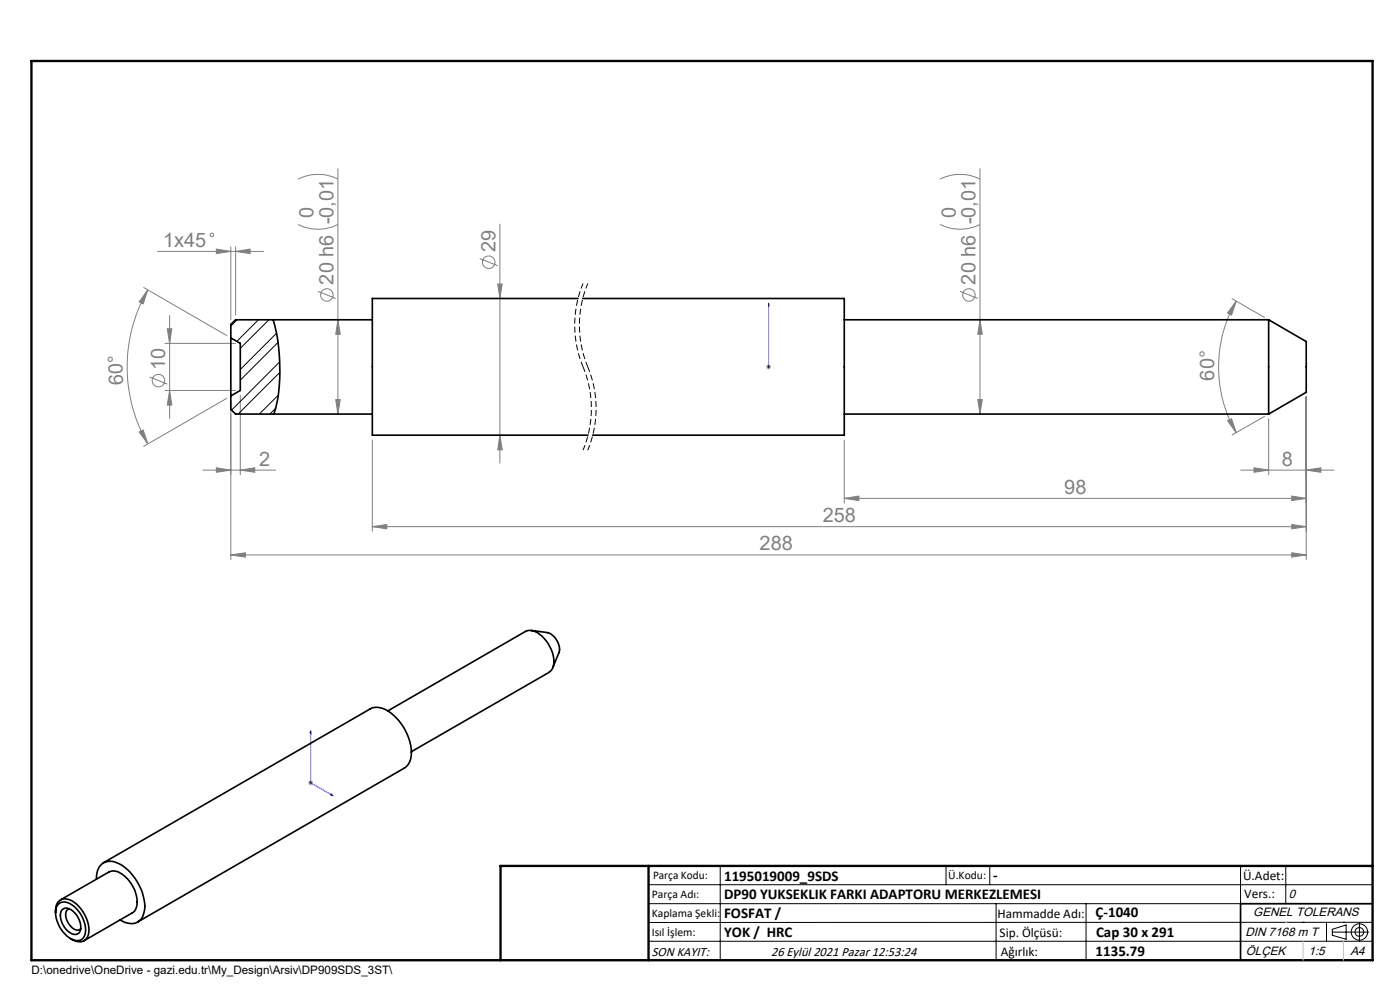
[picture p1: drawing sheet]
<svg xmlns="http://www.w3.org/2000/svg" width="297mm" height="210mm" viewBox="0 0 297 210" stroke-linecap="round" stroke-linejoin="round" font-family="sans-serif">
<g fill="none" stroke="#808080" stroke-width=".21">
<path d="M63.2 38a9.6 9.6 0 0 1 8.5 0M71.7 35.8v52M199.4 38a9.6 9.6 0 0 1 8.5 0M207.9 35.8v52M33.4 53.3h22.5M45.9 52.8l3.1 .5-3.1 .5zM49 52.3v15.5M50 53.3l3.1-.5v1zM50 52.3v14.5M63.2 47.6a9.3 9.3 0 0 0 8.5 0M101.8 54.8l3.8 1.6M106 47.5v50.7"/>
<path d="M199.4 47.6a9.3 9.3 0 0 0 8.5 0M30.5 61l17.6 10.2M31.4 61.5l-1 2.9-.9-.4zM31.4 61.5a32.7 32.7 0 0 0 0 32.6M31.7 80l3.8 1.5M35 72.8h15M35.5 69.7h.9l-.4 3.1zM36 66.9v21.9M67.5 61.8l3.7 1.5M71.7 67.8l.5 3.1h-1zM105.6 60.2h.9l-.5 3.1zM162.6 77.8h.9"/>
<path d="M162.7 77.5l.7 .7M163.1 77.3v1M163.4 77.5l-.7 .7M203.7 61.8l3.7 1.5M207.9 67.8l.5 3.1h-1zM261.4 63.4l6.9 3.9M262.3 63.9l-1 2.9-.9-.4zM262.3 63.9a27.9 27.9 0 0 0 0 27.9M29.5 91.6l.9-.4 1 2.9zM35 82.8h15M36 82.8l.4 3.1h-.9zM43 99.7h15.5"/>
<path d="M45.9 99.2l3.1 .5-3.1 .5zM48.1 84.5l-17.6 10.2M49 85v33.7M51 99.7l3-.5v1zM51 83.8v16.9M71.2 84.8h1l-.5 3zM79 93.3v19.4M106 92.3l.5 3.1h-.9zM179.1 93.3v13.4M207.4 84.8h1l-.5 3zM260.4 89.2l.9-.4 1 3zM263.2 99.7h19.8"/>
<path d="M266 99.2l3.1 .5-3.1 .5zM268.3 88.3l-6.9 4M269.1 88.8v11.9M277.1 99.7l3.1-.5v1zM277.1 84.2v34.5M49 117.7l3.1-.4v.9zM49 117.7h228.1M79 111.7l3.1-.4v.9zM79 111.7h198.1M179.1 105.7l3.1-.5v1zM179.1 105.7h98M274 105.2l3.1 .5-3.1 .5z"/>
<path d="M274 111.3l3.1 .4-3.1 .5zM274 117.3l3.1 .4-3.1 .5zM65.4 166h1M65.5 165.7l.8 .7M65.9 165.6v.9M66.3 165.7l-.8 .7"/>
<circle cx="45" cy="49.8" r=".38"/>
<circle cx="103.7" cy="55.6" r="1.34"/>
<circle cx="69.3" cy="62.6" r="1.33"/>
<circle cx="205.5" cy="62.6" r="1.33"/>
<circle cx="33.6" cy="80.7" r="1.33"/>
</g>
<path d="M123.7 60.1a23 23 0 0 0 0 17.7M123.7 77.8a23 23 0 0 1 0 17.7M124.7 60.1a23 23 0 0 0 0 17.7M124.7 77.8a23 23 0 0 1 0 17.7" fill="none" stroke="#000" stroke-width=".21" stroke-dasharray="1.3 .6" stroke-dashoffset=".1" stroke-linecap="butt"/>
<g fill="none" stroke="#000" stroke-width=".21">
<path d="M137.6 187.7h153.6M137.6 191.7h153.6M137.6 199.7h153.6M152.8 183.7v20M200.7 183.7v4M210 183.7v4M211.3 191.7v12M230.4 191.7v12M263.2 183.7v20M272.8 183.7v8M276.4 195.6h.1M281.4 195.6v4.1"/>
<path d="M282.6 197.7h7.8M282.6 197.1l3-.9v3l-3-.8zM285 195.6h.1M288.4 195.8v3.8M291.2 195.6l-153.6 .1"/>
<circle cx="288.4" cy="197.7" r="1.74"/>
<circle cx="288.4" cy="197.7" r=".93"/>
</g>
<path d="M163.1 77.7v.3zM163.1 64.3v.7v-.7M163.1 77.8h.1M163.1 64.3v13.5M65.9 155l.1 .6-.2-.1zM65.9 155v11l4.8 2.8M70.2 168.4l.5 .4-.5-.1z" fill="none" stroke="#00f" stroke-width=".21"/>
<path d="M106.2 203.7h185" fill="none" stroke="#000" stroke-width=".25"/>
<path d="M291.2 191.7h-28v12" fill="none" stroke="#000" stroke-width=".35"/>
<path d="M6.7 12.9h284.5v190.8h-284.5zM137.6 183.7v20M291.2 183.7h-185v20" fill="none" stroke="#000" stroke-width=".5"/>
<path d="M272.8 195.6h.1M276.4 199.7v4M285 199.7v4" fill="none" stroke="#c0c0c0" stroke-width=".21"/>
<g fill="#00f">
<path d="M163.1 77.7v.3zM163.1 64.3v.7z"/>
<path d="M70.2 168.4l.5 .4-.5-.1zM65.9 155l.1 .6-.2-.1z"/>
</g>
<g fill="#808080">
<path d="M277.1 99.7l3.1-.5v1zM266 99.2l3.1 .5-3.1 .5zM274 105.2l3.1 .5-3.1 .5zM179.1 105.7l3.1-.5v1zM274 111.3l3.1 .4-3.1 .5zM79 111.7l3.1-.4v.9zM274 117.3l3.1 .4-3.1 .5zM49 117.7l3.1-.4v.9z"/>
<path d="M45.9 52.8l3.1 .5-3.1 .5zM50 53.3l3.1-.5v1zM45.9 99.2l3.1 .5-3.1 .5zM51 99.7l3-.5v1z"/>
<path d="M262.3 63.9l-1 2.9-.9-.4zM260.4 89.2l.9-.4 1 3z"/>
<path d="M36 82.8l.4 3.1h-.9zM35.5 69.7h.9l-.4 3.1z"/>
<path d="M71.7 67.8l.5 3.1h-1zM71.2 84.8h1l-.5 3zM105.6 60.2h.9l-.5 3.1zM106 92.3l.5 3.1h-.9zM207.9 67.8l.5 3.1h-1zM207.4 84.8h1l-.5 3z"/>
<path d="M31.4 61.5l-1 2.9-.9-.4zM29.5 91.6l.9-.4 1 2.9z"/>
</g>
<path d="M50.3 67.8l-1.3 1.4M54.8 67.8l-4.6 4.6M57 67.8l-6 6.1M58.7 70.7l-7.7 7.7M59 72.6l-8 8M59.3 76.8l-10.2 10.2M59.4 79l-8.9 8.8M58.5 86.6l-1.2 1.2M59.1 83.8l-4.1 4" fill="none" stroke="#000" stroke-width=".21"/>
<g fill="none" stroke="#000" stroke-width=".35">
<path d="M49 71.7v12.3M49 71.7l2 1.1v10l-2 1.2M58 67.8a39.5 39.5 0 0 1 .5 18.9l-.4 1.1M79 67.8h-29l-1 1v2.9M122.6 63.3h-43.6v29h45.7M123.6 63.3h55.5v29h-53.4M179.1 67.8h90M269.1 67.8v20M269.1 67.8l8 4.7v10.7l-8 4.6M49 84v2.8l1 1h29M179.1 87.8h90M112.7 133.7l3.4 .5a3.8 3.8 0 0 1 2.5 4.3l-1.3 3.1"/>
<path d="M82.3 150.8l29.2-16.9a3.2 3.2 0 0 1 3.5 1 6.8 6.8 0 0 1 2.2 6.9l-.7 .8-29.2 16.8M11.8 193.6a2.3 2.3 0 0 1 2.1-2.9 6.3 6.3 0 0 1 4.7 4.7 3.6 3.6 0 0 1-.6 4.1 2.62 2.62 0 0 1-3-.4M12.3 191.8a2.41 2.41 0 0 1 3.4 .5 6.6 6.6 0 0 1 2.3 6 1.82 1.82 0 0 1-2.8 .9 6.6 6.6 0 0 1-3.3-6.6zM12.8 190.9l10.3-5.9a3 3 0 0 1 3.5 1 6.7 6.7 0 0 1 2.2 6.9l-.5 .6-10.5 6.1M13.1 193a1.9 1.9 0 0 1 2.8 .7 3.8 3.8 0 0 1 .9 4.1 1.65 1.65 0 0 1-2.4-.3 3.9 3.9 0 0 1-1.3-4.5zM14.7 192.7l-.1 .1a1.92 1.92 0 0 0-.2 2.8l1.2 1.4a1.2 1.2 0 0 0 1.5 0M20.5 186.5a3.1 3.1 0 0 1 3.5-3.8 10 10 0 0 1 6.4 7.3 5.5 5.5 0 0 1-.6 5.1 3.3 3.3 0 0 1-4.3 0M21.9 183l56.6-32.6a4.1 4.1 0 0 1 4.4 .8 10.8 10.8 0 0 1 4.2 9.7 3.1 3.1 0 0 1-1.3 2l-56.6 32.7"/>
</g>
<g font-size="4.2" fill="#808080">
<text x="66.5" y="46.2" transform="rotate(-90 66.5 46.2)">0</text>
<text x="202.7" y="46.2" transform="rotate(-90 202.7 46.2)">0</text>
<text x="34.6" y="52.4">1x45</text>
<text x="105.1" y="53.4" transform="rotate(-90 105.1 53.4)">29</text>
<text x="70.8" y="60.4" transform="rotate(-90 70.8 60.4)">20 h6 -0,01</text>
<text x="207" y="60.4" transform="rotate(-90 207 60.4)">20 h6 -0,01</text>
<text x="26.1" y="81.6" transform="rotate(-91 26.1 81.6)">60°</text>
<text x="35" y="78.5" transform="rotate(-90 35 78.5)">10</text>
<text x="257.5" y="80.7" transform="rotate(-89 257.5 80.7)">60°</text>
<text x="55" y="98.7">2</text>
<text x="272" y="98.7">8</text>
<text x="225.8" y="104.7">98</text>
<text x="174.5" y="110.7">258</text>
<text x="161.1" y="116.7">288</text>
</g>
<g font-size="3.2">
<text x="153.6" y="186.8">1195019009_9SDS</text>
<text x="153.6" y="190.8">DP90 YUKSEKLIK FARKI ADAPTORU MERKEZLEMESI</text>
<text x="210.7" y="186.6">-</text>
<text x="153.6" y="194.8">FOSFAT /</text>
<text x="232.4" y="194.5">Ç-1040</text>
<text x="153.6" y="198.8">YOK / HRC</text>
<text x="232.4" y="202.8">1135.79</text>
<text x="232.5" y="198.8">Cap 30 x 291</text>
</g>
<g font-size="2.8">
<text x="263.7" y="186.7">Ü.Adet:</text>
<text x="263.9" y="190.5">Vers.:</text>
<text x="211.6" y="194.8">Hammadde Adı:</text>
<text x="138.3" y="202.8">SON KAYIT:</text>
<text x="163.6" y="202.8">26 Eylül 2021 Pazar 12:53:24</text>
<text x="212.1" y="198.7">Sip. Ölçüsü:</text>
<text x="212.3" y="202.7">Ağırlık:</text>
</g>
<g font-size="2.6">
<text x="273.4" y="190.4">0</text>
<text x="265.9" y="194.4">GENEL TOLERANS</text>
<text x="264.2" y="198.5">DIN 7168 m T</text>
<text x="264.3" y="202.6">ÖLÇEK</text>
<text x="277.6" y="202.6">1:5</text>
<text x="286.5" y="202.6">A4</text>
</g>
<g font-size="2.5">
<text x="138.3" y="190.5">Parça Adı:</text>
<text x="138.5" y="186.5">Parça Kodu:</text>
<text x="201.2" y="186.5">Ü.Kodu:</text>
<text x="138.3" y="194.5">Kaplama Şekli:</text>
<text x="138.3" y="198.6">Isıl İşlem:</text>
<text x="6.7" y="206.7">D:\onedrive\OneDrive - gazi.edu.tr\My_Design\Arsiv\DP909SDS_3ST\</text>
</g>
</svg>
